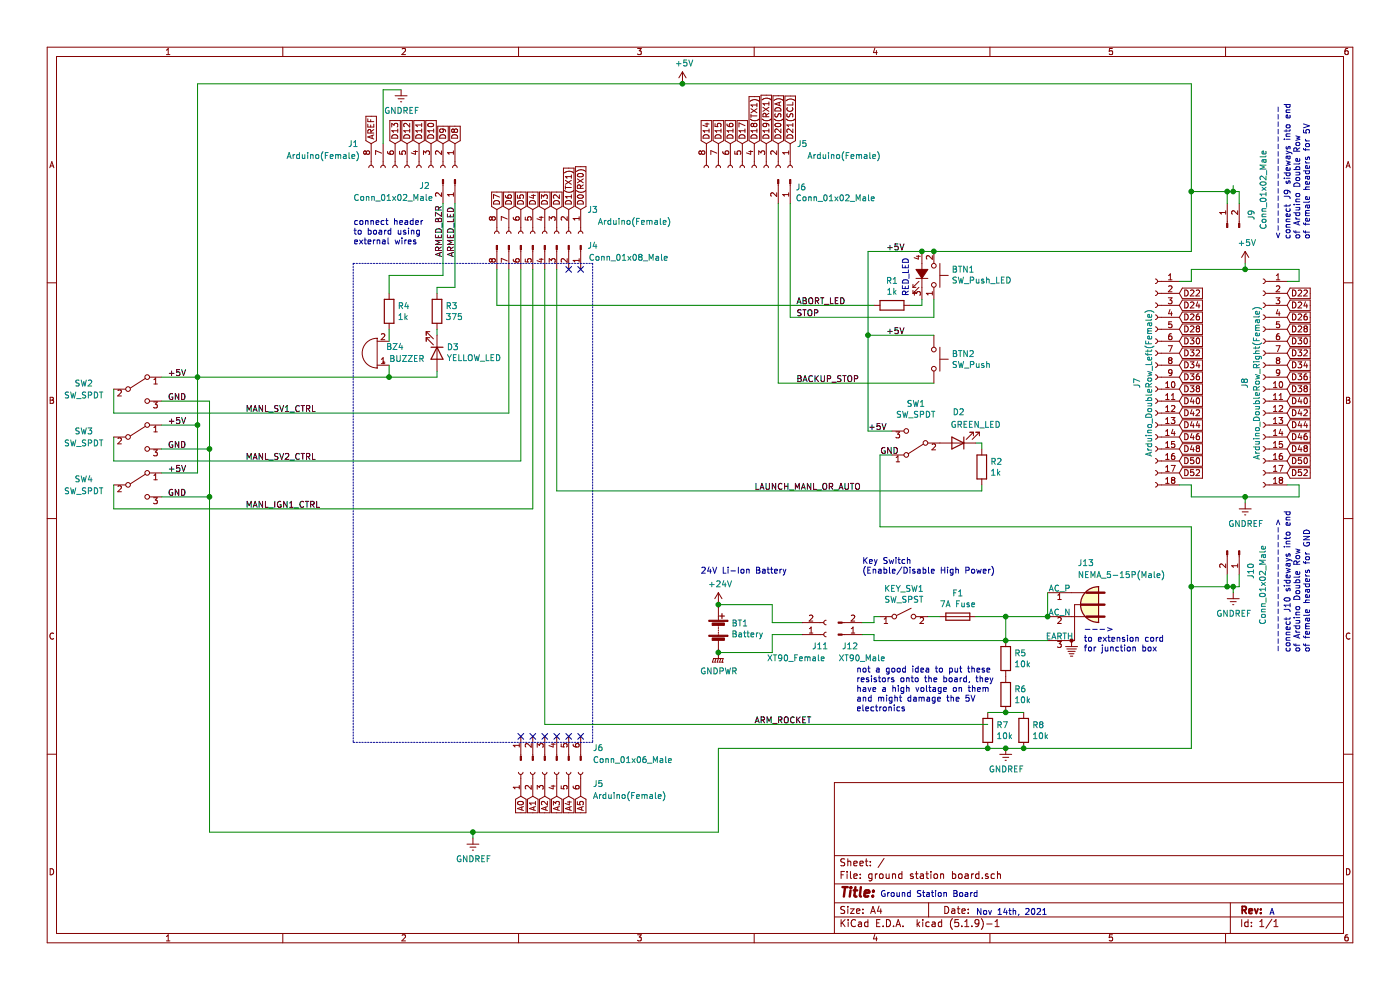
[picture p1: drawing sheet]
EESchema Schematic File Version 4
EELAYER 30 0
EELAYER END
$Descr A4 11693 8268
encoding utf-8
Sheet 1 1
Title ""
Date ""
Rev ""
Comp ""
Comment1 ""
Comment2 ""
Comment3 ""
Comment4 ""
$EndDescr
$Comp
L Switch:SW_SPDT SW1
U 1 1
P 7650 3700
F 0 "SW1" H 7650 3375 50  0000 C CNN
F 1 "SW_SPDT" H 7650 3466 50  0000 C CNN
F 2 "" H 7650 3700 50  0001 C CNN
F 3 "~" H 7650 3700 50  0001 C CNN
	1    7650 3700
	-1   0    0    1   
$EndComp
$Comp
L Device:LED D2
U 1 1
P 8000 3700
F 0 "D2" H 7993 3445 50  0000 C CNN
F 1 "GREEN_LED" H 7850 3550 50  0000 C CNN
F 2 "" H 8000 3700 50  0001 C CNN
F 3 "~" H 8000 3700 50  0001 C CNN
	1    8000 3700
	-1   0    0    1   
$EndComp
$Comp
L Switch:SW_Push_LED BTN1
U 1 1
P 7700 2300
F 0 "BTN1" V 7746 2547 50  0000 L CNN
F 1 "SW_Push_LED" V 7655 2547 50  0000 L CNN
F 2 "" H 7700 2600 50  0001 C CNN
F 3 "~" H 7700 2600 50  0001 C CNN
	1    7700 2300
	0    1    -1   0   
$EndComp
$Comp
L Switch:SW_Push BTN2
U 1 1
P 7800 3000
F 0 "BTN2" V 7754 3148 50  0000 L CNN
F 1 "SW_Push" V 7845 3148 50  0000 L CNN
F 2 "" H 7800 3200 50  0001 C CNN
F 3 "~" H 7800 3200 50  0001 C CNN
	1    7800 3000
	0    1    1    0   
$EndComp
$Comp
L Connector:Conn_01x08_Female J1
U 1 1
P 3500 1400
F 0 "J1" V 3300 850 50  0000 C CNN
F 1 "Arduino(Female)" V 3400 600 50  0000 C CNN
F 2 "" H 3500 1400 50  0001 C CNN
F 3 "~" H 3500 1400 50  0001 C CNN
	1    3500 1400
	0    1    1    0   
$EndComp
$Comp
L Connector:Conn_01x08_Male J4
U 1 1
P 4550 2050
F 0 "J4" V 4550 2450 50  0000 C CNN
F 1 "Conn_01x08_Male" V 4650 2750 50  0000 C CNN
F 2 "" H 4550 2050 50  0001 C CNN
F 3 "~" H 4550 2050 50  0001 C CNN
	1    4550 2050
	0    1    1    0   
$EndComp
$Comp
L Connector:Conn_01x08_Female J3
U 1 1
P 4550 1950
F 0 "J3" V 4350 2350 50  0000 C CNN
F 1 "Arduino(Female)" V 4450 2700 50  0000 C CNN
F 2 "" H 4550 1950 50  0001 C CNN
F 3 "~" H 4550 1950 50  0001 C CNN
	1    4550 1950
	0    1    1    0   
$EndComp
NoConn ~ 4750 6150
NoConn ~ 4850 6150
NoConn ~ 4350 6150
NoConn ~ 4450 6150
NoConn ~ 4550 6150
$Comp
L Device:R R2
U 1 1
P 8200 3900
F 0 "R2" H 8270 3946 50  0000 L CNN
F 1 "1k" H 8270 3855 50  0000 L CNN
F 2 "" V 8130 3900 50  0001 C CNN
F 3 "~" H 8200 3900 50  0001 C CNN
	1    8200 3900
	1    0    0    -1  
$EndComp
$Comp
L Switch:SW_SPDT SW2
U 1 1
P 1150 3250
F 0 "SW2" H 700 3300 50  0000 C CNN
F 1 "SW_SPDT" H 700 3200 50  0000 C CNN
F 2 "" H 1150 3250 50  0001 C CNN
F 3 "~" H 1150 3250 50  0001 C CNN
	1    1150 3250
	1    0    0    -1  
$EndComp
Text Label 7400 2800 0    50   ~ 0
+5V
Text Label 7400 2100 0    50   ~ 0
+5V
Text Label 7250 3600 0    50   ~ 0
+5V
Text Label 6650 3200 0    50   ~ 0
BACKUP_STOP
Text Label 6650 2650 0    50   ~ 0
STOP
Text Label 7350 3800 0    50   ~ 0
GND
$Comp
L Switch:SW_SPDT SW3
U 1 1
P 1150 3650
F 0 "SW3" H 700 3700 50  0000 C CNN
F 1 "SW_SPDT" H 700 3600 50  0000 C CNN
F 2 "" H 1150 3650 50  0001 C CNN
F 3 "~" H 1150 3650 50  0001 C CNN
	1    1150 3650
	1    0    0    -1  
$EndComp
$Comp
L Switch:SW_SPDT SW4
U 1 1
P 1150 4050
F 0 "SW4" H 700 4100 50  0000 C CNN
F 1 "SW_SPDT" H 700 4000 50  0000 C CNN
F 2 "" H 1150 4050 50  0001 C CNN
F 3 "~" H 1150 4050 50  0001 C CNN
	1    1150 4050
	1    0    0    -1  
$EndComp
Text Label 1400 3150 0    50   ~ 0
+5V
Text Label 1400 3550 0    50   ~ 0
+5V
Text Label 1400 3950 0    50   ~ 0
+5V
Text Label 1400 3350 0    50   ~ 0
GND
Text Label 1400 3750 0    50   ~ 0
GND
Text Label 1400 4150 0    50   ~ 0
GND
Wire Wire Line
	1650 3550 1350 3550
Wire Wire Line
	1650 3150 1350 3150
Wire Wire Line
	1350 3350 1750 3350
Wire Wire Line
	1750 3750 1350 3750
NoConn ~ 4750 2250
NoConn ~ 4850 2250
Text GLabel 4850 1750 1    50   Input ~ 0
D0(RX0)
Text GLabel 4750 1750 1    50   Input ~ 0
D1(TX1)
Text GLabel 4650 1750 1    50   Input ~ 0
D2
Text GLabel 4550 1750 1    50   Input ~ 0
D3
Text GLabel 4450 1750 1    50   Input ~ 0
D4
Text GLabel 4350 1750 1    50   Input ~ 0
D5
Text GLabel 4250 1750 1    50   Input ~ 0
D6
Text GLabel 4150 1750 1    50   Input ~ 0
D7
Text GLabel 3800 1200 1    50   Input ~ 0
D8
Text GLabel 3700 1200 1    50   Input ~ 0
D9
Text GLabel 3600 1200 1    50   Input ~ 0
D10
Text GLabel 3500 1200 1    50   Input ~ 0
D11
Text GLabel 3400 1200 1    50   Input ~ 0
D12
Text GLabel 3300 1200 1    50   Input ~ 0
D13
Text GLabel 3100 1200 1    50   Input ~ 0
AREF
$Comp
L power:GNDREF #PWR?
U 1 1
P 3350 750
F 0 "#PWR?" H 3350 500 50  0001 C CNN
F 1 "GNDREF" H 3355 577 50  0000 C CNN
F 2 "" H 3350 750 50  0001 C CNN
F 3 "" H 3350 750 50  0001 C CNN
	1    3350 750 
	1    0    0    -1  
$EndComp
Wire Wire Line
	3350 750  3200 750 
Wire Wire Line
	3200 750  3200 1200
Text Notes 7350 7500 0    50   ~ 0
Ground Station Board
Text Notes 8150 7650 0    50   ~ 0
Nov 14th, 2021
Connection ~ 7700 2100
Wire Wire Line
	7700 2100 7800 2100
Wire Wire Line
	7800 2650 7800 2500
Text Label 6650 2550 0    50   ~ 0
ABORT_LED
Wire Wire Line
	950  3250 950  3450
Wire Wire Line
	950  3850 950  3650
Wire Wire Line
	1650 3150 1650 3550
Wire Wire Line
	1750 3350 1750 3750
Wire Wire Line
	1650 3950 1650 3550
Connection ~ 1650 3550
Wire Wire Line
	1750 3750 1750 4150
Connection ~ 1750 3750
Wire Wire Line
	1350 3950 1650 3950
Wire Wire Line
	1350 4150 1750 4150
Wire Wire Line
	7250 2100 7250 2800
Wire Wire Line
	7450 3800 7350 3800
Wire Wire Line
	7250 3600 7450 3600
Wire Wire Line
	7250 2100 7700 2100
Wire Wire Line
	7250 2800 7800 2800
Wire Wire Line
	950  4050 950  4250
Text Label 6300 4100 0    50   ~ 0
LAUNCH_MANL_OR_AUTO
Text Label 6300 6050 0    50   ~ 0
ARM_ROCKET
$Comp
L Device:R R3
U 1 1
P 3650 2600
F 0 "R3" H 3720 2646 50  0000 L CNN
F 1 "375" H 3720 2555 50  0000 L CNN
F 2 "" V 3580 2600 50  0001 C CNN
F 3 "~" H 3650 2600 50  0001 C CNN
	1    3650 2600
	1    0    0    -1  
$EndComp
$Comp
L Device:R R4
U 1 1
P 3250 2600
F 0 "R4" H 3320 2646 50  0000 L CNN
F 1 "1k" H 3320 2555 50  0000 L CNN
F 2 "" V 3180 2600 50  0001 C CNN
F 3 "~" H 3250 2600 50  0001 C CNN
	1    3250 2600
	1    0    0    -1  
$EndComp
Wire Wire Line
	3250 2750 3250 2850
Wire Wire Line
	3650 2750 3650 2800
Wire Wire Line
	3650 2450 3650 2400
Connection ~ 1650 3150
Wire Wire Line
	3250 3050 3250 3150
Wire Wire Line
	3650 3100 3650 3150
$Comp
L Device:Buzzer BZ4
U 1 1
P 3150 2950
F 0 "BZ4" H 3000 2900 50  0000 C CNN
F 1 "BUZZER" H 2900 3000 50  0000 C CNN
F 2 "" V 3125 3050 50  0001 C CNN
F 3 "~" V 3125 3050 50  0001 C CNN
	1    3150 2950
	-1   0    0    1   
$EndComp
$Comp
L Connector:Conn_01x02_Male J12
U 1 1
P 7000 5300
F 0 "J12" H 7100 5400 50  0000 C CNN
F 1 "XT90_Male" H 7200 5500 50  0000 C CNN
F 2 "" H 7000 5300 50  0001 C CNN
F 3 "~" H 7000 5300 50  0001 C CNN
	1    7000 5300
	1    0    0    1   
$EndComp
$Comp
L Device:R R5
U 1 1
P 8400 5500
F 0 "R5" H 8470 5546 50  0000 L CNN
F 1 "10k" H 8470 5455 50  0000 L CNN
F 2 "" V 8330 5500 50  0001 C CNN
F 3 "~" H 8400 5500 50  0001 C CNN
	1    8400 5500
	1    0    0    -1  
$EndComp
$Comp
L Device:R R7
U 1 1
P 8250 6100
F 0 "R7" H 8320 6146 50  0000 L CNN
F 1 "10k" H 8320 6055 50  0000 L CNN
F 2 "" V 8180 6100 50  0001 C CNN
F 3 "~" H 8250 6100 50  0001 C CNN
	1    8250 6100
	1    0    0    -1  
$EndComp
$Comp
L Device:R R6
U 1 1
P 8400 5800
F 0 "R6" H 8470 5846 50  0000 L CNN
F 1 "10k" H 8470 5755 50  0000 L CNN
F 2 "" V 8330 5800 50  0001 C CNN
F 3 "~" H 8400 5800 50  0001 C CNN
	1    8400 5800
	1    0    0    -1  
$EndComp
Text Notes 5850 4800 0    50   ~ 0
24V Li-Ion Battery
Text Notes 9050 5450 0    50   ~ 0
--->\nto extension cord \nfor junction box
Wire Wire Line
	7300 5300 7300 5350
Wire Wire Line
	7200 5300 7300 5300
Wire Wire Line
	7300 5200 7200 5200
Wire Wire Line
	7300 5150 7300 5200
Wire Wire Line
	7350 5150 7300 5150
Text Notes 7200 4800 0    50   ~ 0
Key Switch\n(Enable/Disable High Power)
$Comp
L Switch:SW_SPST KEY_SW1
U 1 1
P 7550 5150
F 0 "KEY_SW1" H 7550 5385 50  0000 C CNN
F 1 "SW_SPST" H 7550 5294 50  0000 C CNN
F 2 "" H 7550 5150 50  0001 C CNN
F 3 "~" H 7550 5150 50  0001 C CNN
	1    7550 5150
	1    0    0    -1  
$EndComp
$Comp
L Connector:Conn_01x02_Female J11
U 1 1
P 6900 5300
F 0 "J11" H 6850 5400 50  0000 C CNN
F 1 "XT90_Female" H 6650 5500 50  0000 C CNN
F 2 "" H 6900 5300 50  0001 C CNN
F 3 "~" H 6900 5300 50  0001 C CNN
	1    6900 5300
	1    0    0    1   
$EndComp
$Comp
L Device:Battery BT1
U 1 1
P 6000 5250
F 0 "BT1" H 6108 5296 50  0000 L CNN
F 1 "Battery" H 6108 5205 50  0000 L CNN
F 2 "" V 6000 5310 50  0001 C CNN
F 3 "~" V 6000 5310 50  0001 C CNN
	1    6000 5250
	1    0    0    -1  
$EndComp
Wire Wire Line
	6000 5450 6450 5450
Wire Wire Line
	6450 5450 6450 5300
Wire Wire Line
	6450 5300 6700 5300
Wire Wire Line
	6700 5200 6450 5200
Wire Wire Line
	6450 5200 6450 5050
Wire Wire Line
	6450 5050 6000 5050
$Comp
L Connector:Conn_01x08_Female J5
U 1 1
P 6300 1400
F 0 "J5" V 6100 1800 50  0000 C CNN
F 1 "Arduino(Female)" V 6200 2150 50  0000 C CNN
F 2 "" H 6300 1400 50  0001 C CNN
F 3 "~" H 6300 1400 50  0001 C CNN
	1    6300 1400
	0    1    1    0   
$EndComp
Text GLabel 6600 1200 1    50   Input ~ 0
D21(SCL)
Text GLabel 6500 1200 1    50   Input ~ 0
D20(SDA)
Text GLabel 6400 1200 1    50   Input ~ 0
D19(RX1)
Text GLabel 6300 1200 1    50   Input ~ 0
D18(TX1)
Text GLabel 6200 1200 1    50   Input ~ 0
D17
Text GLabel 6100 1200 1    50   Input ~ 0
D16
Text GLabel 6000 1200 1    50   Input ~ 0
D15
Text GLabel 5900 1200 1    50   Input ~ 0
D14
Text Label 3800 2150 1    50   ~ 0
ARMED_LED
Text Label 3700 2150 1    50   ~ 0
ARMED_BZR
$Comp
L Connector:Conn_01x02_Male J6
U 1 1
P 6600 1500
F 0 "J6" V 6662 1544 50  0000 L CNN
F 1 "Conn_01x02_Male" V 6753 1544 50  0000 L CNN
F 2 "" H 6600 1500 50  0001 C CNN
F 3 "~" H 6600 1500 50  0001 C CNN
	1    6600 1500
	0    1    1    0   
$EndComp
Wire Wire Line
	4250 2250 4250 3450
Wire Wire Line
	4350 2250 4350 3850
Wire Wire Line
	4450 2250 4450 4250
Wire Wire Line
	950  3450 4250 3450
Wire Wire Line
	950  3850 4350 3850
Wire Wire Line
	950  4250 4450 4250
$Comp
L Device:LED D3
U 1 1
P 3650 2950
F 0 "D3" V 3597 3030 50  0000 L CNN
F 1 "YELLOW_LED" V 3688 3030 50  0000 L CNN
F 2 "" H 3650 2950 50  0001 C CNN
F 3 "~" H 3650 2950 50  0001 C CNN
	1    3650 2950
	0    1    1    0   
$EndComp
Text Notes 7600 2150 3    50   ~ 0
RED_LED
Wire Wire Line
	6500 3200 7800 3200
Wire Wire Line
	7250 3600 7250 2800
Connection ~ 7250 2800
$Comp
L Device:Fuse F1
U 1 1
P 8000 5150
F 0 "F1" V 7803 5150 50  0000 C CNN
F 1 "7A Fuse" V 7894 5150 50  0000 C CNN
F 2 "" V 7930 5150 50  0001 C CNN
F 3 "~" H 8000 5150 50  0001 C CNN
	1    8000 5150
	0    1    1    0   
$EndComp
Wire Wire Line
	7750 5150 7850 5150
$Comp
L power:+24V #PWR?
U 1 1
P 6000 5050
F 0 "#PWR?" H 6000 4900 50  0001 C CNN
F 1 "+24V" H 6015 5223 50  0000 C CNN
F 2 "" H 6000 5050 50  0001 C CNN
F 3 "" H 6000 5050 50  0001 C CNN
	1    6000 5050
	1    0    0    -1  
$EndComp
Connection ~ 6000 5050
$Comp
L power:GNDPWR #PWR?
U 1 1
P 6000 5450
F 0 "#PWR?" H 6000 5250 50  0001 C CNN
F 1 "GNDPWR" H 6004 5296 50  0000 C CNN
F 2 "" H 6000 5400 50  0001 C CNN
F 3 "" H 6000 5400 50  0001 C CNN
	1    6000 5450
	1    0    0    -1  
$EndComp
Connection ~ 6000 5450
Wire Wire Line
	8150 3700 8200 3700
Wire Wire Line
	8200 3700 8200 3750
Wire Wire Line
	8200 4050 8200 4100
$Comp
L Device:R R1
U 1 1
P 7450 2550
F 0 "R1" V 7243 2550 50  0000 C CNN
F 1 "1k" V 7334 2550 50  0000 C CNN
F 2 "" V 7380 2550 50  0001 C CNN
F 3 "~" H 7450 2550 50  0001 C CNN
	1    7450 2550
	0    1    1    0   
$EndComp
Wire Wire Line
	7600 2550 7700 2550
Wire Wire Line
	7700 2550 7700 2500
NoConn ~ 4650 6150
Text GLabel 4850 6650 3    50   Input ~ 0
A5
Text GLabel 4750 6650 3    50   Input ~ 0
A4
Text GLabel 4650 6650 3    50   Input ~ 0
A3
Text GLabel 4550 6650 3    50   Input ~ 0
A2
Text GLabel 4450 6650 3    50   Input ~ 0
A1
Text GLabel 4350 6650 3    50   Input ~ 0
A0
$Comp
L Connector:Conn_01x06_Female J5
U 1 1
P 4550 6450
F 0 "J5" V 4450 6050 50  0000 R CNN
F 1 "Arduino(Female)" V 4350 6050 50  0000 R CNN
F 2 "" H 4550 6450 50  0001 C CNN
F 3 "~" H 4550 6450 50  0001 C CNN
	1    4550 6450
	0    -1   -1   0   
$EndComp
$Comp
L Connector:Conn_01x06_Male J6
U 1 1
P 4550 6350
F 0 "J6" V 4650 5950 50  0000 R CNN
F 1 "Conn_01x06_Male" V 4550 5950 50  0000 R CNN
F 2 "" H 4550 6350 50  0001 C CNN
F 3 "~" H 4550 6350 50  0001 C CNN
	1    4550 6350
	0    -1   -1   0   
$EndComp
Wire Wire Line
	4650 2250 4650 4100
Wire Wire Line
	4650 4100 8200 4100
Text Notes 7150 5950 0    50   ~ 0
not a good idea to put these\nresistors onto the board, they\nhave a high voltage on them\nand might damage the 5V\nelectronics
Wire Wire Line
	4550 6050 8250 6050
Wire Wire Line
	3800 1700 3800 2400
Wire Wire Line
	3700 1700 3700 2300
Wire Wire Line
	6500 1700 6500 3200
Wire Wire Line
	6600 2650 7800 2650
Wire Wire Line
	6600 1700 6600 2650
Wire Wire Line
	3250 2300 3250 2450
Text Label 2050 4250 0    50   ~ 0
MANL_IGN1_CTRL
$Comp
L power:+5V #PWR?
U 1 1
P 10400 2200
F 0 "#PWR?" H 10400 2050 50  0001 C CNN
F 1 "+5V" H 10415 2373 50  0000 C CNN
F 2 "" H 10400 2200 50  0001 C CNN
F 3 "" H 10400 2200 50  0001 C CNN
	1    10400 2200
	1    0    0    -1  
$EndComp
$Comp
L power:GNDREF #PWR?
U 1 1
P 10400 4200
F 0 "#PWR?" H 10400 3950 50  0001 C CNN
F 1 "GNDREF" H 10405 4027 50  0000 C CNN
F 2 "" H 10400 4200 50  0001 C CNN
F 3 "" H 10400 4200 50  0001 C CNN
	1    10400 4200
	1    0    0    -1  
$EndComp
Text GLabel 9850 3950 2    50   Input ~ 0
D52
Text GLabel 9850 3850 2    50   Input ~ 0
D50
Text GLabel 9850 3750 2    50   Input ~ 0
D48
Text GLabel 9850 3650 2    50   Input ~ 0
D46
Text GLabel 9850 3550 2    50   Input ~ 0
D44
Text GLabel 9850 3450 2    50   Input ~ 0
D42
Text GLabel 9850 3350 2    50   Input ~ 0
D40
Text GLabel 9850 3250 2    50   Input ~ 0
D38
Text GLabel 9850 3150 2    50   Input ~ 0
D36
Text GLabel 9850 3050 2    50   Input ~ 0
D34
Text GLabel 9850 2950 2    50   Input ~ 0
D32
Text GLabel 9850 2850 2    50   Input ~ 0
D30
$Comp
L Connector:Conn_01x18_Female J7
U 1 1
P 9650 3150
F 0 "J7" V 9800 3100 50  0000 C CNN
F 1 "Arduino_DoubleRow_Left(Female)" V 9700 3100 50  0000 C CNN
F 2 "" H 9650 3150 50  0001 C CNN
F 3 "~" H 9650 3150 50  0001 C CNN
	1    9650 3150
	-1   0    0    -1  
$EndComp
Text GLabel 9850 2750 2    50   Input ~ 0
D28
Text GLabel 9850 2650 2    50   Input ~ 0
D26
Text GLabel 9850 2550 2    50   Input ~ 0
D24
Text GLabel 9850 2450 2    50   Input ~ 0
D22
Text GLabel 10750 3950 2    50   Input ~ 0
D52
Text GLabel 10750 3850 2    50   Input ~ 0
D50
Text GLabel 10750 3750 2    50   Input ~ 0
D48
Text GLabel 10750 3650 2    50   Input ~ 0
D46
Text GLabel 10750 3550 2    50   Input ~ 0
D44
Text GLabel 10750 3450 2    50   Input ~ 0
D42
Text GLabel 10750 3350 2    50   Input ~ 0
D40
Text GLabel 10750 3250 2    50   Input ~ 0
D38
Text GLabel 10750 3150 2    50   Input ~ 0
D36
Text GLabel 10750 3050 2    50   Input ~ 0
D34
Text GLabel 10750 2950 2    50   Input ~ 0
D32
Text GLabel 10750 2850 2    50   Input ~ 0
D30
$Comp
L Connector:Conn_01x18_Female J8
U 1 1
P 10550 3150
F 0 "J8" V 10700 3100 50  0000 C CNN
F 1 "Arduino_DoubleRow_Right(Female)" V 10600 3100 50  0000 C CNN
F 2 "" H 10550 3150 50  0001 C CNN
F 3 "~" H 10550 3150 50  0001 C CNN
	1    10550 3150
	-1   0    0    -1  
$EndComp
Text GLabel 10750 2750 2    50   Input ~ 0
D28
Text GLabel 10750 2650 2    50   Input ~ 0
D26
Text GLabel 10750 2550 2    50   Input ~ 0
D24
Text GLabel 10750 2450 2    50   Input ~ 0
D22
Wire Wire Line
	10850 4150 10850 4050
Wire Wire Line
	10850 4050 10750 4050
Wire Wire Line
	10750 2350 10850 2350
Wire Wire Line
	10850 2350 10850 2250
Wire Wire Line
	10850 2250 10400 2250
Wire Wire Line
	10400 4150 10850 4150
Wire Wire Line
	10400 4150 10400 4200
Connection ~ 10400 4150
Wire Wire Line
	10400 2200 10400 2250
Wire Wire Line
	9950 4050 9950 4150
Wire Wire Line
	9950 4050 9850 4050
Wire Wire Line
	9950 4150 10400 4150
Connection ~ 10400 2250
Wire Wire Line
	9950 2350 9950 2250
Wire Wire Line
	9950 2350 9850 2350
Wire Wire Line
	9950 2250 10400 2250
$Comp
L Connector:Conn_01x02_Male J9
U 1 1
P 10250 1900
F 0 "J9" H 10400 1700 50  0000 R CNN
F 1 "Conn_01x02_Male" H 10900 1600 50  0000 R CNN
F 2 "" H 10250 1900 50  0001 C CNN
F 3 "~" H 10250 1900 50  0001 C CNN
	1    10250 1900
	0    -1   -1   0   
$EndComp
Wire Wire Line
	10250 1700 10250 1600
Wire Wire Line
	10250 1600 10300 1600
Wire Wire Line
	10350 1600 10350 1700
$Comp
L power:+5V #PWR?
U 1 1
P 5700 700
F 0 "#PWR?" H 5700 550 50  0001 C CNN
F 1 "+5V" H 5715 873 50  0000 C CNN
F 2 "" H 5700 700 50  0001 C CNN
F 3 "" H 5700 700 50  0001 C CNN
	1    5700 700 
	1    0    0    -1  
$EndComp
Wire Wire Line
	10300 1550 10300 1600
Connection ~ 10300 1600
Wire Wire Line
	10300 1600 10350 1600
$Comp
L Connector:Conn_01x02_Male J10
U 1 1
P 10350 4600
F 0 "J10" H 10450 4700 50  0000 L CNN
F 1 "Conn_01x02_Male" H 10300 4800 50  0000 L CNN
F 2 "" H 10350 4600 50  0001 C CNN
F 3 "~" H 10350 4600 50  0001 C CNN
	1    10350 4600
	0    1    1    0   
$EndComp
Wire Wire Line
	10250 4800 10250 4900
Wire Wire Line
	10250 4900 10300 4900
Wire Wire Line
	10350 4900 10350 4800
$Comp
L power:GNDREF #PWR?
U 1 1
P 10300 4950
F 0 "#PWR?" H 10300 4700 50  0001 C CNN
F 1 "GNDREF" H 10305 4777 50  0000 C CNN
F 2 "" H 10300 4950 50  0001 C CNN
F 3 "" H 10300 4950 50  0001 C CNN
	1    10300 4950
	1    0    0    -1  
$EndComp
Wire Wire Line
	10300 4900 10300 4950
Connection ~ 10300 4900
Wire Wire Line
	10300 4900 10350 4900
Wire Wire Line
	4150 2250 4150 2550
Wire Wire Line
	4150 2550 7300 2550
$Comp
L Connector:Conn_01x02_Male J2
U 1 1
P 3800 1500
F 0 "J2" V 3850 1200 50  0000 L CNN
F 1 "Conn_01x02_Male" V 3950 650 50  0000 L CNN
F 2 "" H 3800 1500 50  0001 C CNN
F 3 "~" H 3800 1500 50  0001 C CNN
	1    3800 1500
	0    1    1    0   
$EndComp
Wire Wire Line
	9950 4900 10250 4900
Connection ~ 10250 4900
Wire Wire Line
	10250 1600 9950 1600
Wire Wire Line
	9950 1600 9950 2100
Wire Wire Line
	9950 2100 7800 2100
Connection ~ 10250 1600
Connection ~ 7800 2100
Connection ~ 1750 4150
Wire Wire Line
	9950 4400 9950 4900
Wire Wire Line
	7350 3800 7350 4400
Wire Wire Line
	7350 4400 9950 4400
Wire Wire Line
	4550 2250 4550 6050
Wire Wire Line
	1650 3150 1650 700 
Wire Wire Line
	1650 700  5700 700 
Connection ~ 9950 1600
Wire Notes Line
	4950 2200 4950 6200
Wire Wire Line
	9950 4900 9950 6250
Wire Wire Line
	9950 6250 8550 6250
Connection ~ 9950 4900
Wire Wire Line
	6000 6250 8250 6250
Wire Wire Line
	1750 4150 1750 6950
$Comp
L power:GNDREF #PWR?
U 1 1
P 8400 6250
F 0 "#PWR?" H 8400 6000 50  0001 C CNN
F 1 "GNDREF" H 8405 6077 50  0000 C CNN
F 2 "" H 8400 6250 50  0001 C CNN
F 3 "" H 8400 6250 50  0001 C CNN
	1    8400 6250
	1    0    0    -1  
$EndComp
$Comp
L Device:R R8
U 1 1
P 8550 6100
F 0 "R8" H 8620 6146 50  0000 L CNN
F 1 "10k" H 8620 6055 50  0000 L CNN
F 2 "" V 8480 6100 50  0001 C CNN
F 3 "~" H 8550 6100 50  0001 C CNN
	1    8550 6100
	1    0    0    -1  
$EndComp
Wire Wire Line
	8250 5950 8400 5950
Connection ~ 8400 5950
Wire Wire Line
	8400 5950 8550 5950
Wire Wire Line
	8250 6250 8400 6250
Connection ~ 8400 6250
Wire Wire Line
	8400 6250 8550 6250
Connection ~ 8550 6250
Connection ~ 8250 6250
Wire Wire Line
	6000 6250 6000 6950
$Comp
L power:GNDREF #PWR?
U 1 1
P 3950 7000
F 0 "#PWR?" H 3950 6750 50  0001 C CNN
F 1 "GNDREF" H 3955 6827 50  0000 C CNN
F 2 "" H 3950 7000 50  0001 C CNN
F 3 "" H 3950 7000 50  0001 C CNN
	1    3950 7000
	1    0    0    -1  
$EndComp
Wire Wire Line
	3950 6950 3950 7000
Wire Wire Line
	3950 6950 6000 6950
Connection ~ 5700 700 
Wire Wire Line
	5700 700  9950 700 
Wire Wire Line
	9950 700  9950 1600
Text Notes 10950 5450 1    50   ~ 0
----------------->\nconnect J10 sideways into end \nof Arduino Double Row\nof female headers for GND
Text Notes 10950 2000 1    50   ~ 0
<-----------------\nconnect J9 sideways into end \nof Arduino Double Row\nof female headers for 5V
Connection ~ 3250 3150
Wire Wire Line
	3800 2400 3650 2400
Wire Wire Line
	3700 2300 3250 2300
Text Label 2050 3850 0    50   ~ 0
MANL_SV2_CTRL
Text Label 2050 3450 0    50   ~ 0
MANL_SV1_CTRL
Wire Notes Line
	2950 2200 2950 6200
Wire Notes Line
	2950 2200 4950 2200
Wire Notes Line
	2950 6200 4950 6200
Connection ~ 3950 6950
Wire Wire Line
	1750 6950 3950 6950
Wire Wire Line
	1650 3150 3250 3150
Wire Wire Line
	3250 3150 3650 3150
$Comp
L Connector:Conn_WallPlug_Earth J13
U 1 1
P 9050 5050
F 0 "J13" H 9100 5400 50  0000 R CNN
F 1 "NEMA_5-15P(Male)" H 9100 5300 50  0000 R CNN
F 2 "" H 9450 5050 50  0001 C CNN
F 3 "~" H 9450 5050 50  0001 C CNN
	1    9050 5050
	-1   0    0    -1  
$EndComp
Wire Wire Line
	7300 5350 8400 5350
Connection ~ 8400 5350
Wire Wire Line
	8400 5350 8750 5350
Wire Wire Line
	8750 4950 8750 5150
Wire Wire Line
	8150 5150 8400 5150
Connection ~ 8750 5150
Wire Wire Line
	8400 5150 8400 5350
Connection ~ 8400 5150
Wire Wire Line
	8400 5150 8750 5150
Text Notes 10600 7650 0    50   ~ 0
A
Text Notes 2950 2050 0    50   ~ 0
connect header\nto board using\nexternal wires
$EndSCHEMATC
